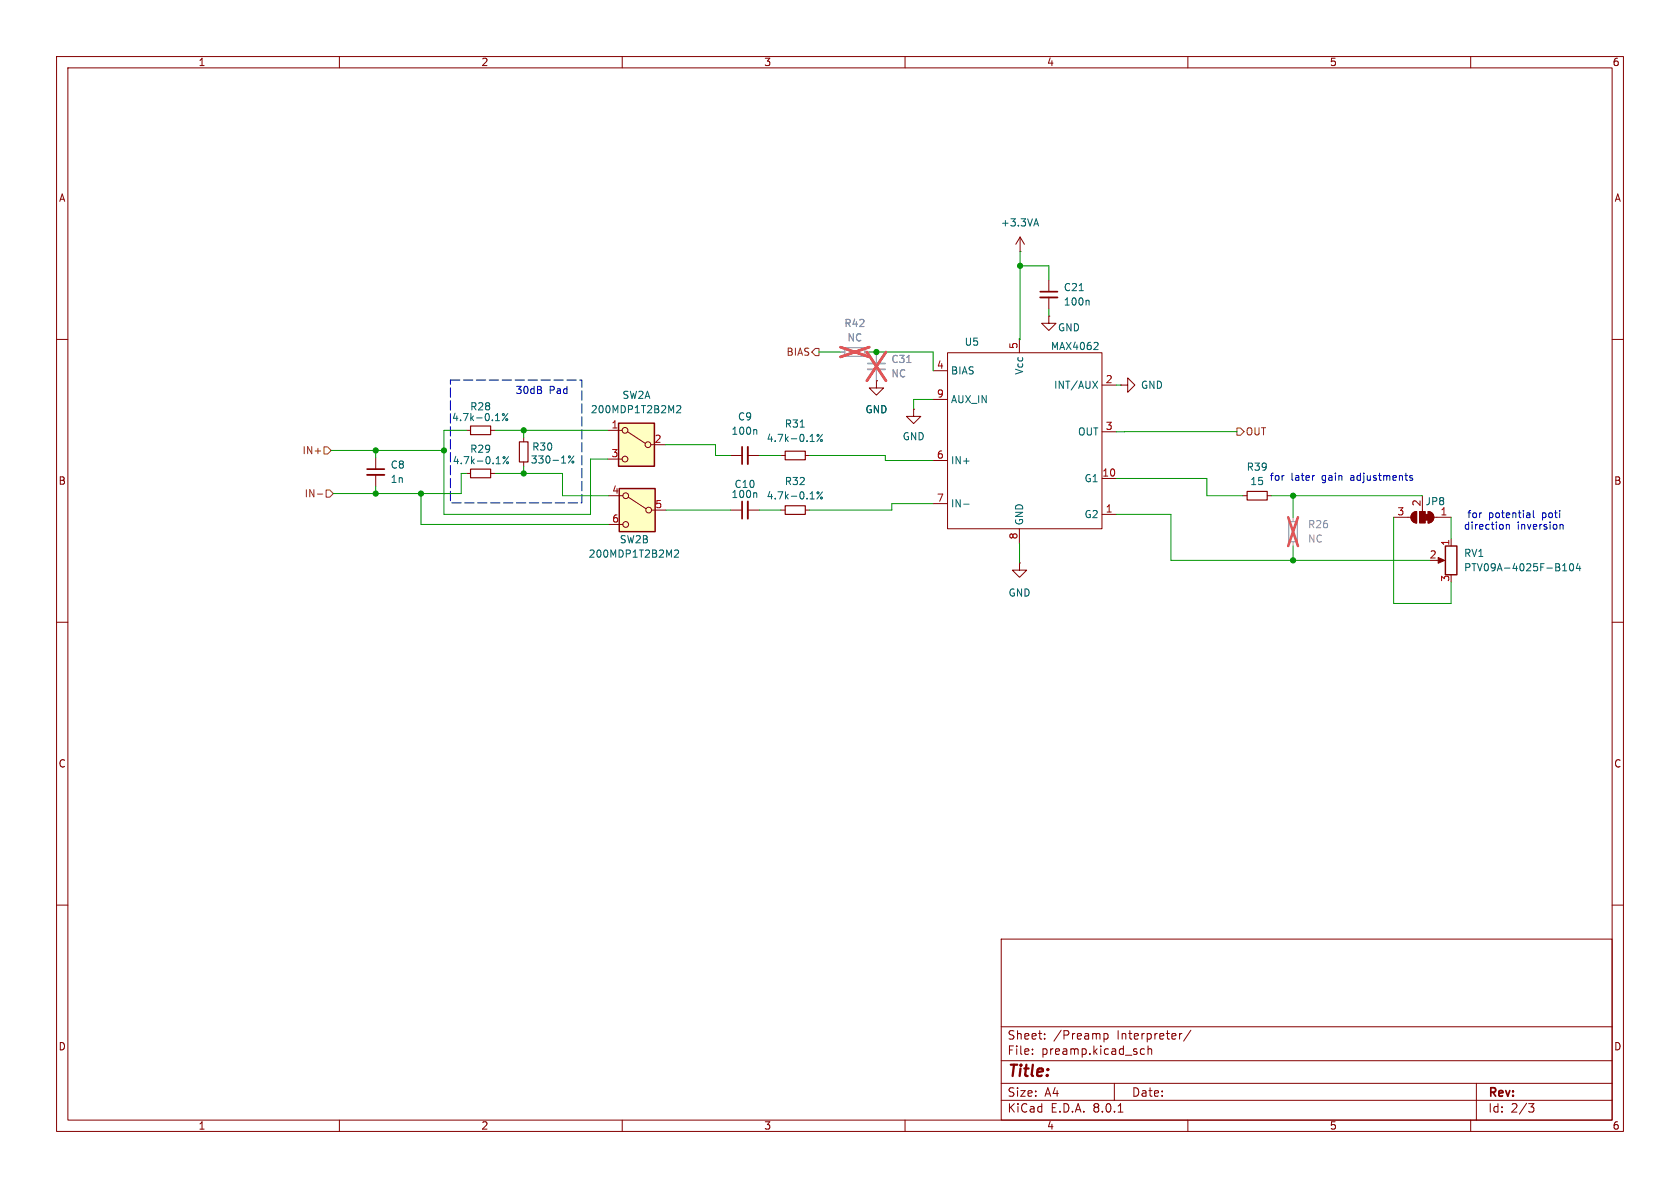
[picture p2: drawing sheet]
<svg xmlns="http://www.w3.org/2000/svg" width="297mm" height="210mm" viewBox="0 0 297 210" stroke-linecap="round" stroke-linejoin="round" font-family="sans-serif">
<g fill="none" stroke="#840000" stroke-width=".18">
<path d="M10 10h277v190h-277zM12 12h273v186h-273zM60 10v2M110 10v2M160 10v2M210 10v2M260 10v2M10 60h2M285 60h2M10 110h2M285 110h2M10 160h2"/>
<path d="M285 160h2M177 166h108v32h-108zM60 198v2M110 198v2M160 198v2M177 194.5h108M177 191.5h108M177 187.5h108M177 181.5h108M182.5 186.3v.1M182.5 185.5v.1M184.7 183.6v.1"/>
<path d="M184.7 182.8v.1M195.2 182.7v1.5M195.2 182.8l.4-.1 .3 .3v.4l-.2 .2h-.5M197 191.5v3M197.7 196.6h.8M201.6 186.1l.3 .3 .4-.1M202.3 185.5l-.4-.1-.3 .3M203 185.5l.2-.1 .3 .1 .1 .9M203 184.9v1.5M208.5 182.7v1M209 182.7l-.3 .1-.2 .2M210 198v2"/>
<path d="M210.5 182.1l-1.3 2M260 198v2M261 191.5v6.5M270.2 195.1h1l-.5 .6 .4 .1 .1 .5-.3 .3h-.4"/>
</g>
<path d="M109.5 86.4h6.3v7.6h-6.3z" fill="#ffffc2"/>
<g fill="none" stroke="#840000" stroke-width=".18">
<path d="M180.2 59.8v2.6M180.3 44.5h.1M180.3 41.9l-.7 1.3M180.3 41.9v2.6M180.3 41.9l.8 1.3M185.4 55.9v1.3h1.3l-1.3 1.2-1.3-1.2h1.3M185.4 55.9h.1M165 65.5h2.5M165 70.6h2.5M167.5 62.4h27.3v31.1h-27.3zM194.8 68.1h2.6M194.8 76.3h2.6"/>
<path d="M198.1 68.1h1.3v-1.3l1.2 1.3-1.2 1.2v-1.2M198.1 68.1h.1M66.4 80.9v2M66.4 83.9v2.1M107.6 87.6h2.5M107.6 92.7h2.5M111.1 87.9l3.1 2M115.2 90.2h2.5M165 81.4h2.5M165 89h2.5M180.2 93.5v2.5M180.2 99.5v1.3h1.3l-1.3 1.3-1.2-1.3h1.2"/>
<path d="M180.2 99.5h.1M194.8 90.9h2.6M194.8 84.6h2.6"/>
<circle cx="110.6" cy="92.7" r=".51"/>
<circle cx="110.6" cy="87.6" r=".51"/>
<circle cx="114.7" cy="90.2" r=".51"/>
</g>
<path d="M109.5 86.4h6.3v7.6h-6.3z" fill="none" stroke="#840000" stroke-width=".25"/>
<path d="M182.9 39.6h.6M183.2 38.7l.4 1.2M193.2 67.4l.8 1.3M193.9 60.5l.2 .3v.3l-.8 .7h.8M194 67.4l-.8 1.3M119.2 97.3l.5-.1 .3 .4-.8 .9h.8M170.4 89.1h.9" fill="none" stroke="#006464" stroke-width=".18"/>
<path d="M227.8 92.2h1.6v3.6h-1.6z" fill="none" stroke="#9c9b98" stroke-width=".2"/>
<path d="M228.6 91.4v.8M228.6 95.8v.7" fill="none" stroke="#9c9b98" stroke-width=".18"/>
<path d="M227.7 91.4l1.8 5.1M229.5 91.4l-1.8 5.1" fill="none" stroke="#e75356" stroke-width=".46"/>
<path d="M64.9 83.9h3" fill="none" stroke="#840000" stroke-width=".33"/>
<path d="M64.9 82.9h3" fill="none" stroke="#840000" stroke-width=".3"/>
<path d="M109.3 74.8h6.4v7.6h-6.4z" fill="#ffffc2"/>
<g fill="none" stroke="#840000" stroke-width=".18">
<path d="M185.4 49.5v2.1M185.4 52.6v2M82.4 76.1h.8M86.7 76.1h.8M92.6 77.3v.8M107.4 76.1h2.6M110.9 76.3l3.1 2.1M115.1 78.6h2.5M154.9 67.3v1.3h1.3l-1.3 1.3-1.2-1.3h1.2M154.9 67.3h.1M161.5 72.3v1.3h1.3l-1.3 1.3-1.3-1.3h1.3M161.5 72.3h.1"/>
<path d="M82.4 83.7h.8M86.7 83.7h.8M92.6 81.7v.7M107.4 81.2h2.6M129.2 90.2h2M129.2 80.5h2M132.2 90.2h2M132.2 80.5h2M138 90.2h.8M138 80.5h.8M142.4 90.2h.7M142.4 80.5h.7"/>
<path d="M219.7 87.6h.8M224 87.6h.8M246.4 91.4h3M249.7 90.7l.7-.3v2.1a1.02 1.02 0 0 1-.9-.7 1.02 1.02 0 0 1 .2-1.1zM251.5 87.6v2.8M252.5 90.4a1.02 1.02 0 0 1 1 1 1.02 1.02 0 0 1-1 1.1zM253.5 91.4h3M254 99.1h1M256.5 95.3v1.2"/>
<circle cx="110.5" cy="76.1" r=".51"/>
<circle cx="114.6" cy="78.6" r=".51"/>
<circle cx="110.5" cy="81.2" r=".51"/>
</g>
<path d="M109.3 74.8h6.4v7.6h-6.4zM255.5 96.5h2.1v5.1h-2.1z" fill="none" stroke="#840000" stroke-width=".25"/>
<g fill="none" stroke="#006464" stroke-width=".18">
<path d="M190.8 51.4h.7M192.4 53.1l.1 .2v.6M89.8 73.1l-1 1.3M119.6 71.8l.5-.1 .3 .4-.8 .9h.8M133.6 75.9l.2 .2v.7M141.5 75.5h.7M145.4 76.8l-1 1.2M89.9 80.7l-1 1.3M101.5 80.6l-1 1.3M133.6 87.1l.2 .2v.7M145.4 86.9l-1 1.3M277.6 99.8l.2-.2a.68 .68 0 0 1 .4 .7 .68 .68 0 0 1-.4 .6l-.2-.1-.1-.4z"/>
<path d="M279 99.6l-.3 .9h.8M276.3 100.9h.7M276.3 100l.3-.4v1.3M279.3 100.1v.8"/>
<circle cx="89" cy="73.3" r=".18"/>
<circle cx="89.6" cy="74.2" r=".18"/>
<circle cx="144.6" cy="77" r=".18"/>
<circle cx="145.2" cy="77.9" r=".18"/>
<circle cx="89.1" cy="80.9" r=".18"/>
<circle cx="89.7" cy="81.8" r=".18"/>
<circle cx="100.7" cy="80.8" r=".18"/>
<circle cx="101.3" cy="81.7" r=".18"/>
<circle cx="144.6" cy="87.1" r=".18"/>
<circle cx="145.2" cy="88" r=".18"/>
</g>
<path d="M183.9 52.6h3M132.2 79v3M132.2 88.6v3.1" fill="none" stroke="#840000" stroke-width=".33"/>
<path d="M183.9 51.6h3M131.2 79v3M131.2 88.6v3.1" fill="none" stroke="#840000" stroke-width=".3"/>
<path d="M153.4 65.3h3.1" fill="none" stroke="#9c9b98" stroke-width=".33"/>
<path d="M153.4 64.3h3.1" fill="none" stroke="#9c9b98" stroke-width=".3"/>
<path d="M148.6 62.2h.8M152.9 62.2h.8M154.9 62.2v2.1M154.9 65.3v2" fill="none" stroke="#9c9b98" stroke-width=".18"/>
<path d="M160.3 64.1h.7" fill="none" stroke="#939391" stroke-width=".18"/>
<path d="M148.6 61.4l5.1 1.7M153.3 62.2l3.3 5.1M153.7 61.4l-5.1 1.7M156.6 62.2l-3.3 5.1" fill="none" stroke="#e75356" stroke-width=".46"/>
<path d="M83.2 75.3h3.5v1.5h-3.5zM91.8 78.1h1.5v3.6h-1.5zM138.8 79.8h3.6v1.5h-3.6zM83.2 82.9h3.5v1.6h-3.5zM138.8 89.4h3.6v1.5h-3.6zM220.5 86.9h3.5v1.5h-3.5z" fill="none" stroke="#840000" stroke-width=".2"/>
<path d="M149.4 61.5h3.5v1.5h-3.5z" fill="none" stroke="#9c9b98" stroke-width=".2"/>
<g fill="#840000" stroke="#840000" stroke-width=".18">
<path d="M254.3 98.6l1.1 .5-1.1 .5z"/>
<path d="M252 90.9h.5v1h-.5z"/>
<path d="M252.5 90.4a1.02 1.02 0 0 1 1 1 1.02 1.02 0 0 1-1 1.1z"/>
<path d="M251 90.4h1v2.1h-1z"/>
<path d="M249.7 90.7l.7-.3v2.1a1.02 1.02 0 0 1-.9-.7 1.02 1.02 0 0 1 .2-1.1z"/>
</g>
<path d="M57.3 79h.6l.6 .6-.6 .7h-.6zM144.1 61.6h.7v1.3h-.7l-.6-.7zM218.7 75.7h.6l.6 .6-.6 .6h-.6zM56.1 87.3h1M57.7 86.6h.6l.6 .6-.6 .7h-.6z" fill="none" stroke="#725600" stroke-width=".18"/>
<path d="M95.7 69v.4M232.4 84.1h-.2M249.7 84.1h-.3l-.2 .1 .1 .2 .4 .1v.4h-.5M266.3 92.7v.9M266.4 92.8h-.1M266.8 92.8v.8M270.3 90.7l.2 .1v.7M270.5 91.4l-.5 .1M270.5 91h-.5M271.1 90.2v1.1l.2 .2M275.8 92.8h.1M276 92.7l.3 .2v.7" fill="none" stroke="#0000c2" stroke-width=".18"/>
<path d="M79.6 67.2h23.3v21.7h-23.3z" fill="none" stroke="#0000c2" stroke-width=".18" stroke-dasharray="1.7 .6"/>
<g fill="none" stroke="#009600" stroke-width=".18">
<path d="M180.3 44.5v15.5h-.1v-.2M180.3 47h5.1v2.5M185.4 54.6v1.3M58.5 79.6h20M66.4 79.6v1.3M82.4 76.1h-3.9v14.8h25.9v-9.7h3M87.5 76.1h19.9M92.6 76.1v1.2M117.6 78.6h8.9v1.9h2.7M144.8 62.2h3.8M153.7 62.2h11.3v3.3M165 70.6h-3.5v1.7"/>
<path d="M197.4 68.1h.7M218.7 76.3h-21.3M66.4 86v1.2M74.4 87.2v5.5h33.2M82.4 83.7h-.9v3.5h-22.6M87.5 83.7h11.9v3.9h8.2M92.6 82.4v1.3M117.7 90.2h11.5M134.2 80.5h3.8M134.2 90.2h3.8M143.1 80.5h13.4v.9h8.5M165 89h-7.3v1.2h-14.6"/>
<path d="M180.2 96h.1M180.2 96v3.5M197.4 84.6h16v3h6.3M197.4 90.9h9.6v8.2h45.7M224.8 87.6h26.7M228.6 87.6v3.8M228.6 96.5v2.6M246.4 91.4v15.3h10.1v-3.8M256.5 91.4v3.9"/>
</g>
<g fill="#009600" stroke="#009600" stroke-width=".18">
<circle cx="228.6" cy="87.6" r=".46"/>
<circle cx="228.6" cy="99.1" r=".46"/>
<circle cx="180.3" cy="47" r=".46"/>
<circle cx="92.6" cy="76.1" r=".46"/>
<circle cx="92.6" cy="83.7" r=".46"/>
<circle cx="154.9" cy="62.2" r=".46"/>
<circle cx="78.5" cy="79.6" r=".46"/>
<circle cx="74.4" cy="87.2" r=".46"/>
<circle cx="66.4" cy="79.6" r=".46"/>
<circle cx="66.4" cy="87.2" r=".46"/>
</g>
<text font-size="2.8" fill="#840000" x="178" y="190.9">Title:</text>
<g font-size="2.1" fill="#840000">
<text x="178" y="184">Sheet:</text>
<text x="186.2" y="184">/Preamp</text>
<text x="197.5" y="184">Interpreter/</text>
<text x="178" y="186.7">File:</text>
<text x="184.1" y="186.7">preamp.kicad_sch</text>
<text x="178" y="196.9">KiCad</text>
<text x="178" y="194.1">Size:</text>
<text x="184.7" y="194.1">A4</text>
<text x="185.7" y="196.9">E.D.A.</text>
<text x="193.3" y="196.9">8.0.1</text>
<text x="200" y="194.1">Date:</text>
<text x="263" y="194.3">Rev:</text>
<text x="263" y="196.9">Id:</text>
<text x="267.1" y="196.9">2/3</text>
</g>
<g font-size="1.8" fill="#840000">
<text x="35" y="11.9">1</text>
<text x="85" y="11.9">2</text>
<text x="135" y="11.9">3</text>
<text x="185" y="11.9">4</text>
<text x="235" y="11.9">5</text>
<text x="285" y="11.9">6</text>
<text x="10.3" y="35.9">A</text>
<text x="285.3" y="35.9">A</text>
<text x="10.3" y="85.9">B</text>
<text x="285.3" y="85.9">B</text>
<text x="10.3" y="135.9">C</text>
<text x="285.3" y="135.9">C</text>
<text x="10.3" y="185.9">D</text>
<text x="285.3" y="185.9">D</text>
<text x="35" y="199.9">1</text>
<text x="85" y="199.9">2</text>
<text x="135" y="199.9">3</text>
<text x="185" y="199.9">4</text>
<text x="235" y="199.9">5</text>
<text x="285" y="199.9">6</text>
</g>
<g font-size="1.8" fill="#006464">
<text x="176.9" y="40.2">+3.3VA</text>
<text x="188" y="51.7">C21</text>
<text x="186.9" y="58.8">GND</text>
<text x="188" y="54.2">100n</text>
<text x="170.4" y="61.3">U5</text>
<text x="185.7" y="62.1">MAX4062</text>
<text x="109.9" y="70.7">SW2A</text>
<text x="168" y="66.4">BIAS</text>
<text x="168" y="71.5">AUX_IN</text>
<text x="181.1" y="66.3" transform="rotate(-90 181.1 66.3)">Vcc</text>
<text x="186.2" y="68.9">INT/AUX</text>
<text x="201.6" y="68.9">GND</text>
<text x="79.8" y="74.7">4.7k-0.1%</text>
<text x="83" y="72.7">R28</text>
<text x="104.3" y="73.3">200MDP1T2B2M2</text>
<text x="129.2" y="77.1">100n</text>
<text x="130.4" y="74.5">C9</text>
<text x="138.6" y="75.8">R31</text>
<text x="152.9" y="73.3">GND</text>
<text x="190.5" y="77.2">OUT</text>
<text x="69" y="83">C8</text>
<text x="79.9" y="82.3">4.7k-0.1%</text>
<text x="83" y="80.2">R29</text>
<text x="93.7" y="82.1">330-1%</text>
<text x="94" y="79.9">R30</text>
<text x="135.4" y="78.3">4.7k-0.1%</text>
<text x="159.5" y="78">GND</text>
<text x="168" y="82.3">IN+</text>
<text x="220.3" y="83.4">R39</text>
<text x="69" y="85.6">1n</text>
<text x="129.2" y="88.2">100n</text>
<text x="129.8" y="86.5">C10</text>
<text x="135.4" y="88.5">4.7k-0.1%</text>
<text x="138.6" y="86">R32</text>
<text x="168" y="89.9">IN-</text>
<text x="191.6" y="85.4">G1</text>
<text x="220.9" y="86">15</text>
<text x="251.9" y="89.5">JP8</text>
<text x="181.1" y="93" transform="rotate(-90 181.1 93)">GND</text>
<text x="191.6" y="91.8">G2</text>
<text x="104" y="98.8">200MDP1T2B2M2</text>
<text x="109.5" y="96.2">SW2B</text>
<text x="258.7" y="98.7">RV1</text>
<text x="258.7" y="101.2">PTV09A-4025F-B104</text>
<text x="178.2" y="105.7">GND</text>
</g>
<g font-size="1.8" fill="#939391">
<text x="149.2" y="58">R42</text>
<text x="149.7" y="60.6">NC</text>
<text x="157.5" y="64.4">C31</text>
<text x="157.5" y="66.9">NC</text>
<text x="231.1" y="93.6">R26</text>
<text x="231.1" y="96.1">NC</text>
</g>
<g font-size="1.8" fill="#725600">
<text x="138.9" y="63.1">BIAS</text>
<text x="220.1" y="77.2">OUT</text>
<text x="53.4" y="80.5">IN+</text>
<text x="53.8" y="88.1">IN-</text>
</g>
<g font-size="1.8" fill="#a90000">
<text x="165.5" y="65.3">4</text>
<text x="180" y="61.8" transform="rotate(-90 180 61.8)">5</text>
<text x="165.5" y="70.4">9</text>
<text x="195.4" y="67.8">2</text>
<text x="108" y="75.8">1</text>
<text x="195.4" y="76.1">3</text>
<text x="108" y="80.9">3</text>
<text x="115.6" y="78.4">2</text>
<text x="165.5" y="81.2">6</text>
<text x="108.1" y="87.4">4</text>
<text x="115.8" y="89.9">5</text>
<text x="165.5" y="88.8">7</text>
<text x="194.8" y="84.3">10</text>
<text x="251.2" y="89.6" transform="rotate(-90 251.2 89.6)">2</text>
<text x="108.1" y="92.5">6</text>
<text x="180" y="95.4" transform="rotate(-90 180 95.4)">8</text>
<text x="195.4" y="90.7">1</text>
<text x="246.9" y="91.2">3</text>
<text x="254.6" y="91.2">1</text>
<text x="252.7" y="98.8">2</text>
<text x="256.3" y="96.6" transform="rotate(-90 256.3 96.6)">1</text>
<text x="256.3" y="102.9" transform="rotate(-90 256.3 102.9)">3</text>
</g>
<g font-size="1.8" fill="#0000c2">
<text x="91.1" y="69.7">30dB</text>
<text x="97.1" y="69.7">Pad</text>
<text x="224.4" y="85.2">for</text>
<text x="228.2" y="85.2">later</text>
<text x="233.8" y="85.2">gain</text>
<text x="239" y="85.2">adjustments</text>
<text x="258.7" y="93.8">direction</text>
<text x="259.3" y="91.8">for</text>
<text x="263.1" y="91.8">potential</text>
<text x="268.2" y="93.8">inversion</text>
<text x="272.7" y="91.8">poti</text>
</g>
</svg>
